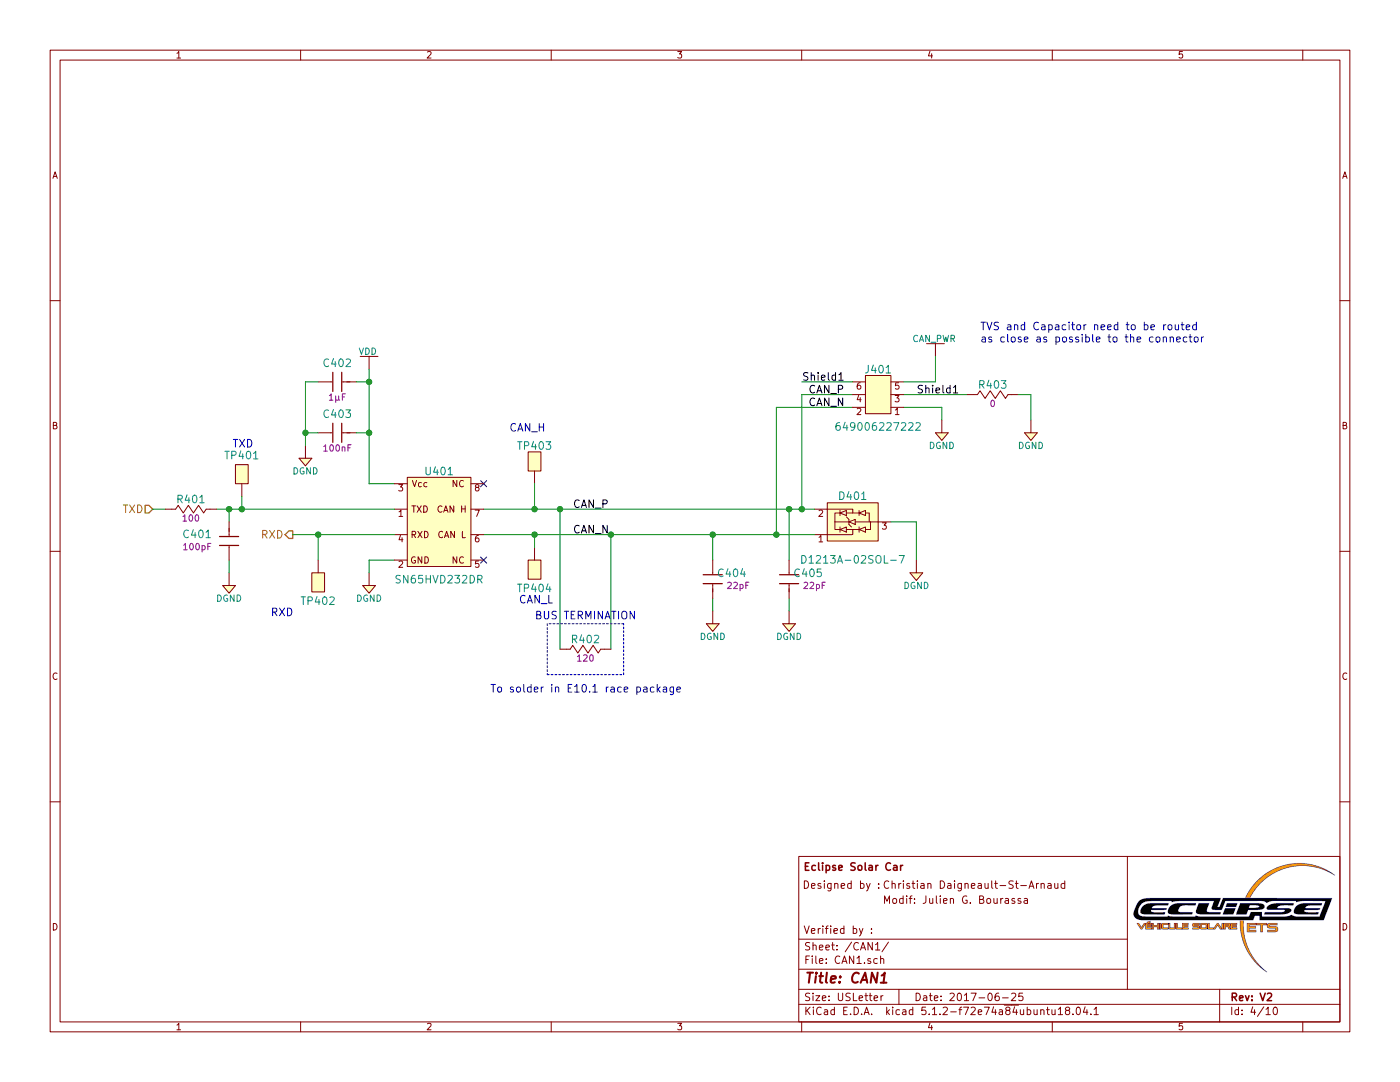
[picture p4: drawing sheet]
EESchema Schematic File Version 4
LIBS:Master_Board-cache
EELAYER 30 0
EELAYER END
$Descr USLetter 11000 8500
encoding utf-8
Sheet 4 10
Title "CAN1"
Date "2017-06-25"
Rev "V2"
Comp "Eclipse Solar Car"
Comment1 "Christian Daigneault-St-Arnaud"
Comment2 "Modif: Julien G. Bourassa"
Comment3 ""
Comment4 ""
$EndDescr
$Comp
L Power_Port:VDD #PWR0403
U 1 1
P 2900 2900
F 0 "#PWR0403" H 2900 2750 50  0001 C CNN
F 1 "VDD" H 2890 3040 50  0000 C CNN
F 2 "" H 2900 2900 60  0000 C CNN
F 3 "" H 2900 2750 60  0000 C CNN
	1    2900 2900
	1    0    0    -1  
$EndComp
$Comp
L Power_Port:DGND #PWR0404
U 1 1
P 2900 4600
F 0 "#PWR0404" H 2900 4430 50  0001 C CNN
F 1 "DGND" H 2900 4500 50  0000 C CNN
F 2 "" H 2900 4700 60  0000 C CNN
F 3 "" H 2880 4510 60  0000 C CNN
	1    2900 4600
	1    0    0    -1  
$EndComp
$Comp
L Power_Port:DGND #PWR0401
U 1 1
P 1800 4600
F 0 "#PWR0401" H 1800 4430 50  0001 C CNN
F 1 "DGND" H 1800 4500 50  0000 C CNN
F 2 "" H 1800 4700 60  0000 C CNN
F 3 "" H 1780 4510 60  0000 C CNN
	1    1800 4600
	1    0    0    -1  
$EndComp
Wire Wire Line
	1800 4400 1800 4500
Text HLabel 1200 4000 0    60   Input ~ 0
TXD
Wire Wire Line
	1200 4000 1300 4000
Text HLabel 2300 4200 0    60   Output ~ 0
RXD
Wire Wire Line
	2300 4200 2500 4200
Wire Wire Line
	2900 4500 2900 4400
Wire Wire Line
	2900 4400 3100 4400
Wire Wire Line
	2900 3800 3100 3800
Wire Wire Line
	1700 4000 1800 4000
Connection ~ 1800 4000
Wire Wire Line
	1800 4100 1800 4000
$Comp
L Capacitors:885012207098 C403
U 1 1
P 2700 3400
F 0 "C403" H 2650 3550 60  0000 C CNN
F 1 "885012207098" H 2650 3050 60  0001 C CNN
F 2 "Capacitors:C0805" H 2650 2450 60  0001 C CNN
F 3 "D" H 2650 2350 60  0001 C CNN
F 4 "Digikey" H 2650 2950 60  0001 C CNN "Supplier"
F 5 "732-8080-1-ND" H 2650 2850 60  0001 C CNN "Supplier Part Number"
F 6 "Wurth Electronics Inc." H 2650 2750 60  0001 C CNN "Manufacturer"
F 7 "885012207098" H 2650 2650 60  0001 C CNN "Manufacturer Part Number"
F 8 "CAP CER 0.1UF 50V X7R 0805" H 2650 2550 60  0001 C CNN "Description"
F 9 "100nF" H 2650 3280 50  0000 C CNN "Capacitance (Farad)"
F 10 "±10%" H 2910 3280 50  0001 C CNN "Tolerance (%)"
F 11 "50V" H 2650 3210 50  0001 C CNN "Voltage Rated (Volt)"
	1    2700 3400
	1    0    0    -1  
$EndComp
Wire Wire Line
	2900 3400 2800 3400
Wire Wire Line
	2900 2900 2900 3000
Connection ~ 2900 3400
$Comp
L Power_Port:DGND #PWR0402
U 1 1
P 2400 3600
F 0 "#PWR0402" H 2400 3430 50  0001 C CNN
F 1 "DGND" H 2400 3500 50  0000 C CNN
F 2 "" H 2400 3700 60  0000 C CNN
F 3 "" H 2380 3510 60  0000 C CNN
	1    2400 3600
	1    0    0    -1  
$EndComp
Wire Wire Line
	2400 3400 2500 3400
$Comp
L Capacitors:885012107015 C402
U 1 1
P 2700 3000
F 0 "C402" H 2650 3150 60  0000 C CNN
F 1 "885012107015" H 2650 2650 60  0001 C CNN
F 2 "Capacitors:C0805" H 2650 2050 60  0001 C CNN
F 3 "D" H 2650 1950 60  0001 C CNN
F 4 "Digikey" H 2650 2550 60  0001 C CNN "Supplier"
F 5 "732-7625-1-ND" H 2650 2450 60  0001 C CNN "Supplier Part Number"
F 6 "Wurth Electronics Inc." H 2650 2350 60  0001 C CNN "Manufacturer"
F 7 "885012107015" H 2650 2250 60  0001 C CNN "Manufacturer Part Number"
F 8 "CAP CER 1UF 25V X5R 0805" H 2650 2150 60  0001 C CNN "Description"
F 9 "1µF" H 2650 2880 50  0000 C CNN "Capacitance (Farad)"
F 10 "±20%" H 2910 2880 50  0001 C CNN "Tolerance (%)"
F 11 "25V" H 2650 2810 50  0001 C CNN "Voltage Rated (Volt)"
	1    2700 3000
	1    0    0    -1  
$EndComp
Wire Wire Line
	2800 3000 2900 3000
Connection ~ 2900 3000
Wire Wire Line
	2500 3000 2400 3000
Wire Wire Line
	2400 3000 2400 3400
Connection ~ 2400 3400
$Comp
L Diodes:D1213A-02SOL-7 D401
U 1 1
P 6700 4100
F 0 "D401" H 6700 3900 60  0000 C CNN
F 1 "D1213A-02SOL-7" H 6700 4400 60  0000 C CNN
F 2 "IC:SOT-23-3" H 6700 3080 60  0001 C CNN
F 3 "https://www.diodes.com/assets/Datasheets/D1213A_02SOL.pdf" H 6700 2980 60  0001 C CNN
F 4 "Digikey" H 6700 3580 60  0001 C CNN "Supplier"
F 5 "D1213A-02SOL-7DICT-ND" H 6700 3480 60  0001 C CNN "Supplier Part Number"
F 6 "Diodes Incorporated" H 6700 3380 60  0001 C CNN "Manufacturer"
F 7 "D1213A-02SOL-7" H 6700 3280 60  0001 C CNN "Manufacturer Part Number"
F 8 "TVS DIODE 3.3VWM 10VC SOT23" H 6700 3180 60  0001 C CNN "Description"
	1    6700 4100
	1    0    0    1   
$EndComp
$Comp
L Power_Port:DGND #PWR0407
U 1 1
P 7200 4500
F 0 "#PWR0407" H 7200 4330 50  0001 C CNN
F 1 "DGND" H 7200 4400 50  0000 C CNN
F 2 "" H 7200 4600 60  0000 C CNN
F 3 "" H 7180 4410 60  0000 C CNN
	1    7200 4500
	1    0    0    -1  
$EndComp
Wire Wire Line
	7000 4100 7200 4100
Wire Wire Line
	7200 4100 7200 4400
$Comp
L Power_Port:DGND #PWR0406
U 1 1
P 6200 4900
F 0 "#PWR0406" H 6200 4730 50  0001 C CNN
F 1 "DGND" H 6200 4800 50  0000 C CNN
F 2 "" H 6200 5000 60  0000 C CNN
F 3 "" H 6180 4810 60  0000 C CNN
	1    6200 4900
	1    0    0    -1  
$EndComp
$Comp
L Power_Port:DGND #PWR0405
U 1 1
P 5600 4900
F 0 "#PWR0405" H 5600 4730 50  0001 C CNN
F 1 "DGND" H 5600 4800 50  0000 C CNN
F 2 "" H 5600 5000 60  0000 C CNN
F 3 "" H 5580 4810 60  0000 C CNN
	1    5600 4900
	1    0    0    -1  
$EndComp
Wire Wire Line
	5600 4700 5600 4800
Wire Wire Line
	6200 4700 6200 4800
Wire Wire Line
	3800 4200 4200 4200
Wire Wire Line
	3800 4000 4200 4000
Connection ~ 6300 4000
Wire Wire Line
	4400 4000 4400 5100
Connection ~ 4400 4000
Wire Wire Line
	4800 4200 4800 5100
Connection ~ 4800 4200
Wire Notes Line
	4300 4900 4300 5300
Wire Notes Line
	4300 5300 4900 5300
Wire Notes Line
	4900 5300 4900 4900
Wire Notes Line
	4900 4900 4300 4900
Text Notes 4200 4875 0    60   ~ 0
BUS TERMINATION
Text Notes 3850 5450 0    60   ~ 0
To solder in E10.1 race package
Text Notes 7700 2700 0    60   ~ 0
TVS and Capacitor need to be routed \nas close as possible to the connector
NoConn ~ 3800 3800
NoConn ~ 3800 4400
$Comp
L Connectors:Test_Point_THM TP403
U 1 1
P 4200 3600
F 0 "TP403" V 4100 3600 60  0000 C CNN
F 1 "Test_Point_THM" H 4200 3300 60  0001 C CNN
F 2 "Connectors:Keystone_5001" H 4200 2700 60  0001 C CNN
F 3 "http://keyelco.com/userAssets/file/M65p56.pdf" H 4200 2600 60  0001 C CNN
F 4 "Digikey" H 4200 3200 60  0001 C CNN "Supplier"
F 5 "36-5001-ND" H 4200 3100 60  0001 C CNN "Supplier Part Number"
F 6 "Keystone Electronics" H 4200 3000 60  0001 C CNN "Manufacturer"
F 7 "5001" H 4200 2900 60  0001 C CNN "Manufacturer Part Number"
F 8 "TEST POINT PC MINI .040\"D BLACK" H 4200 2800 60  0001 C CNN "Description"
	1    4200 3600
	0    1    1    0   
$EndComp
$Comp
L Connectors:Test_Point_THM TP404
U 1 1
P 4200 4500
F 0 "TP404" V 4075 4500 60  0000 C CNN
F 1 "Test_Point_THM" H 4200 4200 60  0001 C CNN
F 2 "Connectors:Keystone_5001" H 4200 3600 60  0001 C CNN
F 3 "http://keyelco.com/userAssets/file/M65p56.pdf" H 4200 3500 60  0001 C CNN
F 4 "Digikey" H 4200 4100 60  0001 C CNN "Supplier"
F 5 "36-5001-ND" H 4200 4000 60  0001 C CNN "Supplier Part Number"
F 6 "Keystone Electronics" H 4200 3900 60  0001 C CNN "Manufacturer"
F 7 "5001" H 4200 3800 60  0001 C CNN "Manufacturer Part Number"
F 8 "TEST POINT PC MINI .040\"D BLACK" H 4200 3700 60  0001 C CNN "Description"
	1    4200 4500
	0    -1   -1   0   
$EndComp
Wire Wire Line
	4200 4300 4200 4200
Connection ~ 4200 4200
Wire Wire Line
	4200 3800 4200 4000
Connection ~ 4200 4000
Text Notes 4075 4750 0    60   ~ 0
CAN_L
Text Notes 4000 3400 0    60   ~ 0
CAN_H
$Comp
L Connectors:Test_Point_THM TP401
U 1 1
P 1900 3700
F 0 "TP401" V 1775 3700 60  0000 C CNN
F 1 "Test_Point_THM" H 1900 3400 60  0001 C CNN
F 2 "Connectors:Keystone_5001" H 1900 2800 60  0001 C CNN
F 3 "http://keyelco.com/userAssets/file/M65p56.pdf" H 1900 2700 60  0001 C CNN
F 4 "Digikey" H 1900 3300 60  0001 C CNN "Supplier"
F 5 "36-5001-ND" H 1900 3200 60  0001 C CNN "Supplier Part Number"
F 6 "Keystone Electronics" H 1900 3100 60  0001 C CNN "Manufacturer"
F 7 "5001" H 1900 3000 60  0001 C CNN "Manufacturer Part Number"
F 8 "TEST POINT PC MINI .040\"D BLACK" H 1900 2900 60  0001 C CNN "Description"
	1    1900 3700
	0    1    1    0   
$EndComp
Wire Wire Line
	1900 3900 1900 4000
Connection ~ 1900 4000
Text Notes 1825 3525 0    60   ~ 0
TXD
$Comp
L Connectors:Test_Point_THM TP402
U 1 1
P 2500 4600
F 0 "TP402" V 2375 4600 60  0000 C CNN
F 1 "Test_Point_THM" H 2500 4300 60  0001 C CNN
F 2 "Connectors:Keystone_5001" H 2500 3700 60  0001 C CNN
F 3 "http://keyelco.com/userAssets/file/M65p56.pdf" H 2500 3600 60  0001 C CNN
F 4 "Digikey" H 2500 4200 60  0001 C CNN "Supplier"
F 5 "36-5001-ND" H 2500 4100 60  0001 C CNN "Supplier Part Number"
F 6 "Keystone Electronics" H 2500 4000 60  0001 C CNN "Manufacturer"
F 7 "5001" H 2500 3900 60  0001 C CNN "Manufacturer Part Number"
F 8 "TEST POINT PC MINI .040\"D BLACK" H 2500 3800 60  0001 C CNN "Description"
	1    2500 4600
	0    -1   -1   0   
$EndComp
Text Notes 2125 4850 0    60   ~ 0
RXD
Wire Wire Line
	2500 4400 2500 4200
Connection ~ 2500 4200
$Comp
L Resistors:RC1206JR-07120RL R402
U 1 1
P 4600 5100
F 0 "R402" H 4600 5180 60  0000 C CNN
F 1 "RC1206JR-07120RL" H 4600 4800 50  0001 C CNN
F 2 "Resistors:R1206" H 4600 4200 30  0001 C CNN
F 3 "http://www.yageo.com/documents/recent/PYu-RC_Group_51_RoHS_L_7.pdf" H 4600 4150 30  0001 C CNN
F 4 "Digikey" H 4600 4700 60  0001 C CNN "Supplier"
F 5 "311-120ERCT-ND" H 4600 4600 60  0001 C CNN "Supplier Part Number"
F 6 "Yageo" H 4600 4500 60  0001 C CNN "Manufacturer"
F 7 "RC1206JR-07120RL" H 4600 4400 60  0001 C CNN "Manufacturer Part Number"
F 8 "RES SMD 120 OHM 5% 1/4W 1206" H 4600 4300 60  0001 C CNN "Description"
F 9 "120" H 4600 5030 50  0000 C CNN "Resistance (Ohms)"
F 10 "±5%" H 5010 5020 50  0001 C CNN "Tolerance (%)"
F 11 "1/4W" H 4600 4960 50  0001 C CNN "Puissance (Watts)"
	1    4600 5100
	1    0    0    -1  
$EndComp
Text Label 4500 4000 0    60   ~ 0
CAN_P
Text Label 4500 4200 0    60   ~ 0
CAN_N
Wire Wire Line
	5600 4400 5600 4200
Connection ~ 5600 4200
Connection ~ 6100 4200
Wire Wire Line
	6200 4400 6200 4000
Connection ~ 6200 4000
$Comp
L Interface:SN65HVD232DR U401
U 1 1
P 3500 4400
F 0 "U401" H 3450 5100 60  0000 C CNN
F 1 "SN65HVD232DR" H 3450 4250 60  0000 C CNN
F 2 "IC:SOIC-8" H 3500 3500 60  0001 C CNN
F 3 "http://www.ti.com/lit/ds/symlink/sn65hvd230.pdf" H 3500 3400 60  0001 C CNN
F 4 "Digikey" H 3500 4000 60  0001 C CNN "Supplier"
F 5 "296-26344-1-ND" H 3500 3900 60  0001 C CNN "Supplier Part Number"
F 6 "Texas Instruments" H 3500 3800 60  0001 C CNN "Manufacturer"
F 7 "SN65HVD232DR" H 3500 3700 60  0001 C CNN "Manufacturer Part Number"
F 8 "IC CAN TRANSCEIVER 3.3V 8-SOIC" H 3500 3600 60  0001 C CNN "Description"
	1    3500 4400
	1    0    0    -1  
$EndComp
Wire Wire Line
	6100 3200 6100 4200
Wire Wire Line
	6300 3100 6300 4000
$Comp
L Power_Port:DGND #PWR0409
U 1 1
P 7400 3400
F 0 "#PWR0409" H 7400 3230 50  0001 C CNN
F 1 "DGND" H 7400 3300 50  0000 C CNN
F 2 "" H 7400 3500 60  0000 C CNN
F 3 "" H 7380 3310 60  0000 C CNN
	1    7400 3400
	1    0    0    -1  
$EndComp
Wire Wire Line
	7100 3200 7400 3200
Wire Wire Line
	7400 3200 7400 3300
$Comp
L Power_Port:CAN_PWR #PWR0408
U 1 1
P 7350 2800
F 0 "#PWR0408" H 7350 2650 50  0001 C CNN
F 1 "CAN_PWR" H 7340 2940 50  0000 C CNN
F 2 "" H 7350 2800 60  0000 C CNN
F 3 "" H 7350 2800 60  0000 C CNN
	1    7350 2800
	1    0    0    -1  
$EndComp
Wire Wire Line
	6300 3100 6700 3100
Text Label 6350 3100 0    60   ~ 0
CAN_P
Wire Wire Line
	7100 3100 7600 3100
Wire Wire Line
	6100 3200 6700 3200
Text Label 6350 3200 0    60   ~ 0
CAN_N
$Comp
L Resistors:RC0805JR-07100RL R401
U 1 1
P 1500 4000
F 0 "R401" H 1500 4080 60  0000 C CNN
F 1 "RC0805JR-07100RL" H 1500 3700 50  0001 C CNN
F 2 "Resistors:R0805" H 1500 3100 30  0001 C CNN
F 3 "http://www.yageo.com/documents/recent/PYu-RC_Group_51_RoHS_L_7.pdf" H 1500 3050 30  0001 C CNN
F 4 "Digikey" H 1500 3600 60  0001 C CNN "Supplier"
F 5 "311-100ARCT-ND" H 1500 3500 60  0001 C CNN "Supplier Part Number"
F 6 "Yageo" H 1500 3400 60  0001 C CNN "Manufacturer"
F 7 "RC0805JR-07100RL" H 1500 3300 60  0001 C CNN "Manufacturer Part Number"
F 8 "RES SMD 100 OHM 5% 1/8W 0805" H 1500 3200 60  0001 C CNN "Description"
F 9 "100" H 1500 3930 50  0000 C CNN "Resistance (Ohms)"
F 10 "±5%" H 1910 3920 50  0001 C CNN "Tolerance (%)"
F 11 "1/8W" H 1500 3860 50  0001 C CNN "Puissance (Watts)"
	1    1500 4000
	1    0    0    -1  
$EndComp
$Comp
L Capacitors:885012207080 C401
U 1 1
P 1800 4200
F 0 "C401" V 1800 4450 60  0000 C CNN
F 1 "885012207080" H 1750 3850 60  0001 C CNN
F 2 "Capacitors:C0805" H 1750 3250 60  0001 C CNN
F 3 "D" H 1750 3150 60  0001 C CNN
F 4 "Digikey" H 1750 3750 60  0001 C CNN "Supplier"
F 5 "732-8062-1-ND" H 1750 3650 60  0001 C CNN "Supplier Part Number"
F 6 "Wurth Electronics Inc." H 1750 3550 60  0001 C CNN "Manufacturer"
F 7 "885012207080" H 1750 3450 60  0001 C CNN "Manufacturer Part Number"
F 8 "CAP CER 100PF 50V X7R 0805" H 1750 3350 60  0001 C CNN "Description"
F 9 "100pF" V 1700 4450 50  0000 C CNN "Capacitance (Farad)"
F 10 "±10%" H 2010 4080 50  0001 C CNN "Tolerance (%)"
F 11 "50V" H 1750 4010 50  0001 C CNN "Voltage Rated (Volt)"
	1    1800 4200
	0    -1   -1   0   
$EndComp
$Comp
L Capacitors:885012007053 C404
U 1 1
P 5600 4600
F 0 "C404" V 5500 4750 60  0000 C CNN
F 1 "885012007053" H 5550 4250 60  0001 C CNN
F 2 "Capacitors:C0805" H 5550 3650 60  0001 C CNN
F 3 "D" H 5550 3550 60  0001 C CNN
F 4 "Digikey" H 5550 4150 60  0001 C CNN "Supplier"
F 5 "732-7848-1-ND" H 5550 4050 60  0001 C CNN "Supplier Part Number"
F 6 "Wurth Electronics Inc." H 5550 3950 60  0001 C CNN "Manufacturer"
F 7 "885012007053" H 5550 3850 60  0001 C CNN "Manufacturer Part Number"
F 8 "CAP CER 22PF 50V C0G/NP0 0805" H 5550 3750 60  0001 C CNN "Description"
F 9 "22pF" V 5600 4800 50  0000 C CNN "Capacitance (Farad)"
F 10 "±5%" H 5810 4480 50  0001 C CNN "Tolerance (%)"
F 11 "50V" H 5550 4410 50  0001 C CNN "Voltage Rated (Volt)"
	1    5600 4600
	0    1    1    0   
$EndComp
$Comp
L Capacitors:885012007053 C405
U 1 1
P 6200 4600
F 0 "C405" V 6100 4750 60  0000 C CNN
F 1 "885012007053" H 6150 4250 60  0001 C CNN
F 2 "Capacitors:C0805" H 6150 3650 60  0001 C CNN
F 3 "D" H 6150 3550 60  0001 C CNN
F 4 "Digikey" H 6150 4150 60  0001 C CNN "Supplier"
F 5 "732-7848-1-ND" H 6150 4050 60  0001 C CNN "Supplier Part Number"
F 6 "Wurth Electronics Inc." H 6150 3950 60  0001 C CNN "Manufacturer"
F 7 "885012007053" H 6150 3850 60  0001 C CNN "Manufacturer Part Number"
F 8 "CAP CER 22PF 50V C0G/NP0 0805" H 6150 3750 60  0001 C CNN "Description"
F 9 "22pF" V 6200 4800 50  0000 C CNN "Capacitance (Farad)"
F 10 "±5%" H 6410 4480 50  0001 C CNN "Tolerance (%)"
F 11 "50V" H 6150 4410 50  0001 C CNN "Voltage Rated (Volt)"
	1    6200 4600
	0    1    1    0   
$EndComp
$Comp
L Connectors:649006227222 J401
U 1 1
P 6900 3200
F 0 "J401" H 6900 3500 60  0000 C CNN
F 1 "649006227222" H 6900 3050 60  0000 C CNN
F 2 "Connectors:649006227222" H 6900 2300 60  0001 C CNN
F 3 "http://katalog.we-online.de/em/datasheet/649006227222.pdf" H 6900 2200 60  0001 C CNN
F 4 "Digikey" H 6900 2800 60  0001 C CNN "Supplier"
F 5 "732-1939-ND" H 6900 2700 60  0001 C CNN "Supplier Part Number"
F 6 "Wurth Electronics Inc." H 6900 2600 60  0001 C CNN "Manufacturer"
F 7 "649006227222" H 6900 2500 60  0001 C CNN "Manufacturer Part Number"
F 8 "HEADER MALE DUAL ANGLE W/MNT 6P" H 6900 2400 60  0001 C CNN "Description"
	1    6900 3200
	1    0    0    -1  
$EndComp
Wire Wire Line
	6700 3000 6300 3000
$Comp
L Resistors:RC0805JR-070RL R403
U 1 1
P 7800 3100
F 0 "R403" H 7800 3180 60  0000 C CNN
F 1 "RC0805JR-070RL" H 7800 2800 50  0001 C CNN
F 2 "Resistors:R0805" H 7800 2200 30  0001 C CNN
F 3 "http://www.yageo.com/documents/recent/PYu-RC_Group_51_RoHS_L_7.pdf" H 7800 2150 30  0001 C CNN
F 4 "Digikey" H 7800 2700 60  0001 C CNN "Supplier"
F 5 "311-0.0ARCT-ND" H 7800 2600 60  0001 C CNN "Supplier Part Number"
F 6 "Yageo" H 7800 2500 60  0001 C CNN "Manufacturer"
F 7 "RC0805JR-070RL" H 7800 2400 60  0001 C CNN "Manufacturer Part Number"
F 8 "RES SMD 0.0 OHM JUMPER 1/8W 0805" H 7800 2300 60  0001 C CNN "Description"
F 9 "0" H 7800 3030 50  0000 C CNN "Resistance (Ohms)"
F 10 "0" H 8210 3020 50  0001 C CNN "Tolerance (%)"
F 11 "1/8W" H 7800 2960 50  0001 C CNN "Puissance (Watts)"
	1    7800 3100
	1    0    0    -1  
$EndComp
Wire Wire Line
	7350 2800 7350 3000
Wire Wire Line
	7350 3000 7100 3000
Text Label 6300 3000 0    60   ~ 0
Shield1
Text Label 7200 3100 0    60   ~ 0
Shield1
$Comp
L Power_Port:DGND #PWR0410
U 1 1
P 8100 3400
F 0 "#PWR0410" H 8100 3230 50  0001 C CNN
F 1 "DGND" H 8100 3300 50  0000 C CNN
F 2 "" H 8100 3500 60  0000 C CNN
F 3 "" H 8080 3310 60  0000 C CNN
	1    8100 3400
	1    0    0    -1  
$EndComp
Wire Wire Line
	8000 3100 8100 3100
Wire Wire Line
	8100 3100 8100 3300
Wire Wire Line
	1800 4000 1900 4000
Wire Wire Line
	2900 3400 2900 3800
Wire Wire Line
	2900 3000 2900 3400
Wire Wire Line
	2400 3400 2400 3500
Wire Wire Line
	6300 4000 6400 4000
Wire Wire Line
	4400 4000 6200 4000
Wire Wire Line
	4800 4200 5600 4200
Wire Wire Line
	4200 4200 4800 4200
Wire Wire Line
	4200 4000 4400 4000
Wire Wire Line
	1900 4000 3100 4000
Wire Wire Line
	2500 4200 3100 4200
Wire Wire Line
	5600 4200 6100 4200
Wire Wire Line
	6100 4200 6400 4200
Wire Wire Line
	6200 4000 6300 4000
$EndSCHEMATC
